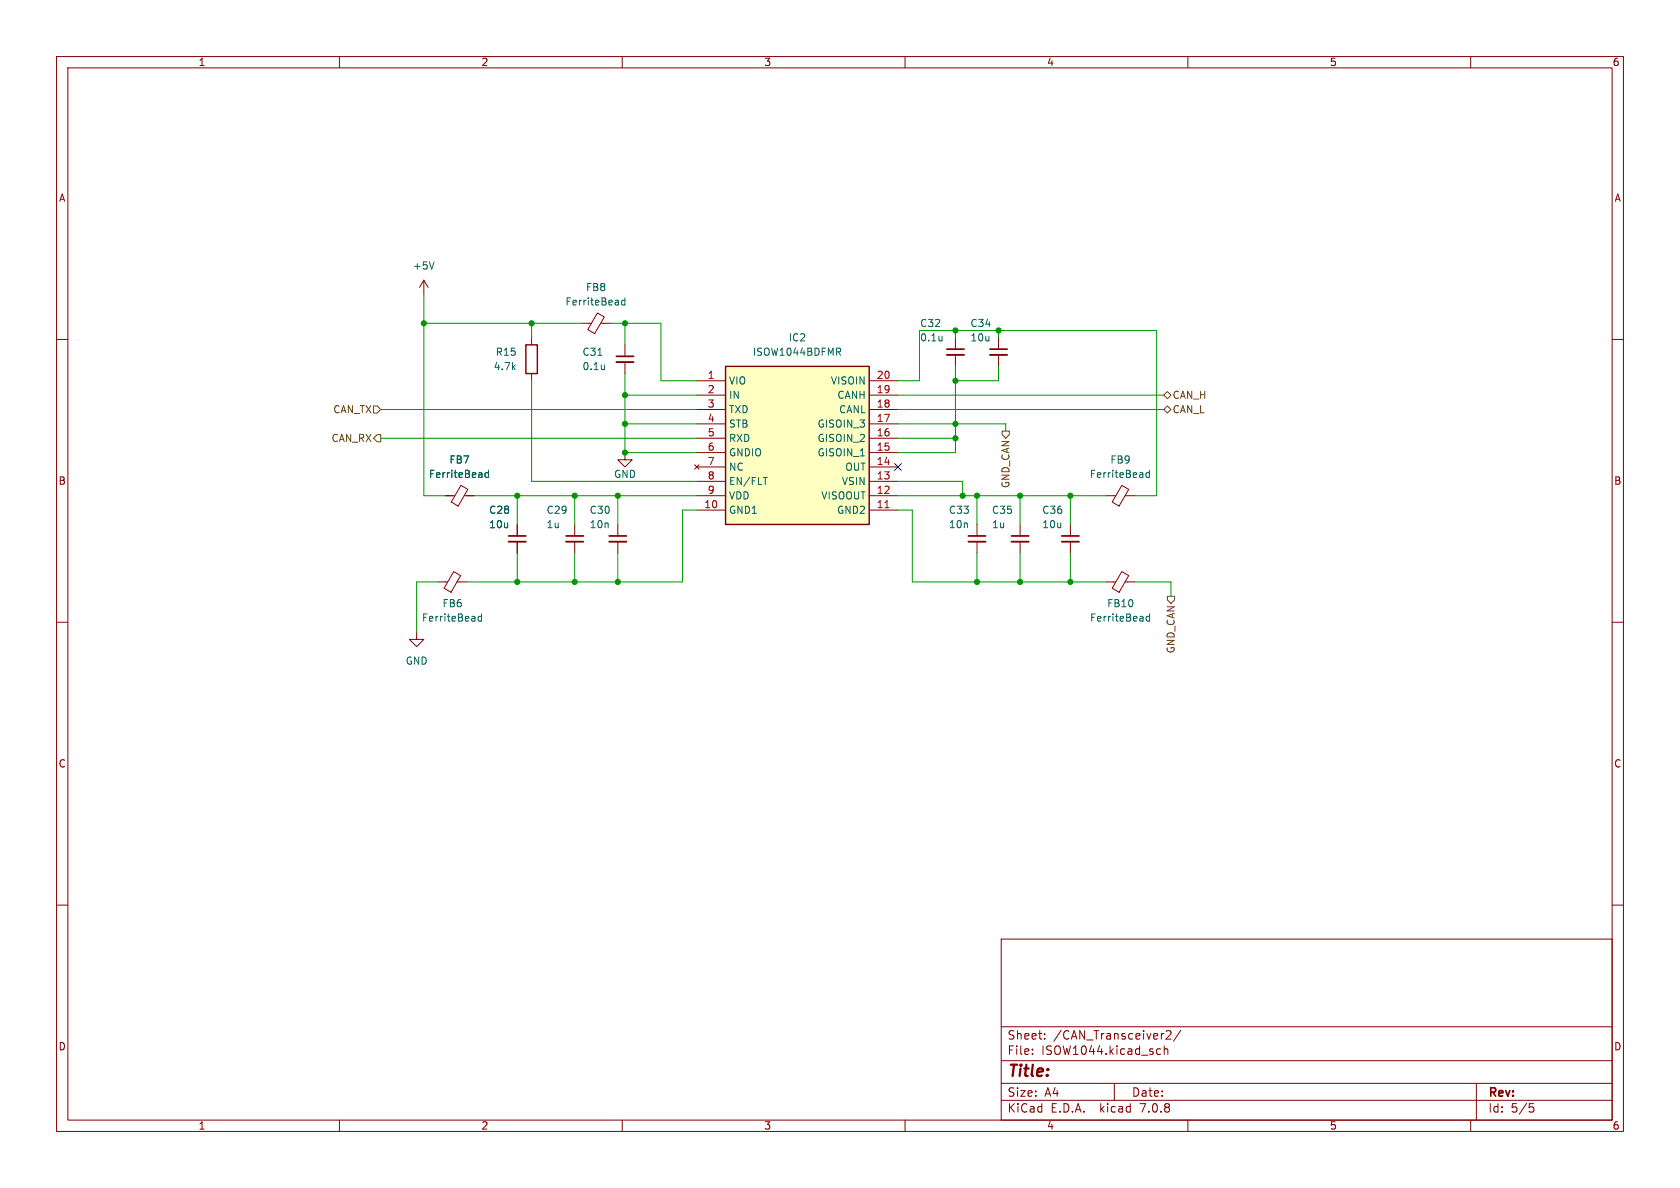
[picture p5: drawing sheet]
<svg xmlns="http://www.w3.org/2000/svg" width="297mm" height="210mm" viewBox="0 0 297 210" stroke-linecap="round" stroke-linejoin="round" font-family="sans-serif">
<g fill="none" stroke="#840000" stroke-width=".18">
<path d="M10 10h277v190h-277zM12 12h273v186h-273zM60 10v2M110 10v2M160 10v2M210 10v2M260 10v2M10 60h2M74.9 49.5l-.7 1.3M74.9 49.5v2.6M74.9 49.5l.8 1.3M94 59.7v1.3"/>
<path d="M102.9 57.2h1.6M105.6 55.3l1.2 .7-1.7 3-1.2-.7zM106.2 57.2h1.7M168.9 59.7v2M176.5 59.7v2M285 60h2M94 66v1.3M110.5 61v2M110.5 64v2M123.2 67.3h5.1M123.2 77.5h5.1M123.2 74.9h5.1"/>
<path d="M123.2 72.4h5.1M123.2 69.9h5.1M153.7 67.3h5M153.7 77.5h5M153.7 74.9h5M153.7 72.4h5M153.7 69.9h5M168.9 62.7v2.1M176.5 62.7v2.1M78.7 87.6h1.7M81.5 85.8l1.2 .7-1.7 3-1.2-.8zM82.1 87.6h1.7"/>
<path d="M91.4 92.7v2M91.4 95.8v2M101.6 92.7v2M101.6 95.8v2M109.2 92.7v2M109.2 95.8v2M110.5 80v1.3h1.3l-1.3 1.3-1.3-1.3h1.3M122.8 82.2l.8 .7M123.2 87.6h5.1M123.2 90.2h5.1M123.2 85.1h5.1M123.2 82.6h5.1"/>
<path d="M123.2 80h5.1M123.6 82.2l-.8 .7M153.7 87.6h5M153.7 90.2h5M153.7 85.1h5M153.7 82.6h5M153.7 80h5M172.7 92.7v2M172.7 95.8v2M180.3 92.7v2M180.3 95.8v2M189.2 92.7v2"/>
<path d="M189.2 95.8v2M195.6 87.6h1.6M198.3 85.8l1.2 .7-1.7 3-1.2-.8zM198.9 87.6h1.8M10 110h2M73.7 111.8v1.2h1.2l-1.2 1.3-1.3-1.3h1.3M77.5 102.9h1.6M80.2 101l1.2 .8-1.7 2.9-1.2-.7zM80.8 102.9h1.7M195.6 102.9h1.6M198.3 101l1.2 .8-1.7 2.9-1.2-.7zM198.9 102.9h1.8"/>
<path d="M285 110h2M10 160h2M285 160h2M177 166h108v32h-108zM60 198v2M110 198v2M160 198v2M177 194.5h108M177 191.5h108M177 187.5h108M177 181.5h108M182.5 186.3v.1"/>
<path d="M182.5 185.5v.1M184.7 183.6v.1M184.7 182.8v.1M197 191.5v3M204.7 185.4l.5 .1M205.2 186.3l-.5 .1M205.8 185.5l.2-.1 .4 .1 .1 .9M205.8 184.9v1.5M206.2 182.3l.5-.1 .3 .1v.3l-.9 1.1h.9M208.7 182.1l-1.2 2M210 198v2M260 198v2"/>
<path d="M261 191.5v6.5M270.4 195.1h.7M270.5 195.7h.4l.3 .3-.2 .5-.5 .1"/>
</g>
<g fill="none" stroke="#006464" stroke-width=".18">
<path d="M76.7 46.3l-.4 1.3M110.5 52.6v1.3M110.5 53.1h-.4l-.2 .2 .1 .6h.5M166.5 59.4v.9M105.7 62.8h.7M106.9 64.5v.8M106.9 65.2l-.1 .1M148.2 62.2l.4 .6M148.4 61.5l.2 .3v.3l-.2 .1M166.5 60.1v.1M86.4 83.1v1.3M86.4 83.6h-.4l-.3 .2 .2 .5h.5"/>
<path d="M134.9 84.4h.8M203.2 83.6h-.4l-.2 .2 .1 .5h.5M203.2 83.1v1.3M85.1 108.5v1.3M85.1 109h-.3l-.3 .2 .1 .5h.5M203.2 109h-.3l-.3 .2 .1 .5h.5M203.2 108.5v1.3"/>
</g>
<path d="M109 64h3M167.4 62.7h3M175 62.7h3.1M89.9 95.8h3.1M100.1 95.8h3M107.7 95.8h3M171.2 95.8h3M178.8 95.8h3.1M187.7 95.8h3.1" fill="none" stroke="#840000" stroke-width=".33"/>
<path d="M109 63h3M167.4 61.7h3M175 61.7h3.1M89.9 94.7h3.1M100.1 94.7h3M107.7 94.7h3M171.2 94.7h3M178.8 94.7h3.1M187.7 94.7h3.1" fill="none" stroke="#840000" stroke-width=".3"/>
<path d="M128.3 64.8h25.4v27.9h-25.4z" fill="#ffffc2" stroke="#ffffc2" stroke-width=".18"/>
<path d="M93 61h2v5h-2zM128.3 64.8h25.4v27.9h-25.4z" fill="none" stroke="#840000" stroke-width=".25"/>
<path d="M156.5 89.8h.7" fill="none" stroke="#a90000" stroke-width=".18"/>
<path d="M66 71.8h.7l.6 .6-.6 .6h-.7zM66.7 76.8h.6v1.3h-.6l-.7-.6zM177.2 76.2h1.2v.6l-.6 .7-.6-.7zM205.7 69.9l.7-.7 .6 .7-.6 .6zM206.4 71.8l.6 .6-.6 .6-.7-.6zM206.4 105.4h1.2v.6l-.6 .7-.6-.7z" fill="none" stroke="#725600" stroke-width=".18"/>
<g fill="none" stroke="#009600" stroke-width=".18">
<path d="M74.9 52.1v35.5h3.8M74.9 57.2h28M94 57.2v2.5M107.9 57.2h8.9v10.1h6.4M110.5 57.2v3.8M168.9 58.4v1.3M176.5 58.4v1.3M67.3 77.5h55.9M67.3 72.4h55.9M94 67.3v17.8h29.2M110.5 66v14h12.7M110.5 74.9h12.7"/>
<path d="M110.5 69.9h12.7M158.7 67.3h3.9v-8.9h41.9v29.2h-3.8M158.7 77.5h10.2M158.7 72.4h47M158.7 74.9h19.1v1.3M158.7 69.9h47M168.9 64.8v15.2h-10.2M176.5 64.8v2.5h-7.6M83.8 87.6h39.4M91.4 87.6v5.1M91.4 97.8v5.1M101.6 87.6v5.1"/>
<path d="M101.6 97.8v5.1M109.2 87.6v5.1M109.2 97.8v5.1M123.2 90.2h-2.6v12.7h-38.1M158.7 90.2h2.6v12.7h34.3M158.7 87.6h36.9M158.7 85.1h11.5v2.5M172.7 87.6v5.1M172.7 97.8v5.1M180.3 87.6v5.1M180.3 97.8v5.1M189.2 87.6v5.1"/>
<path d="M189.2 97.8v5.1M77.5 102.9h-3.8v8.9M200.7 102.9h6.3v2.5"/>
</g>
<path d="M158.1 81.9l1.3 1.3M159.4 81.9l-1.3 1.3" fill="none" stroke="#000084" stroke-width=".18"/>
<g fill="#009600" stroke="#009600" stroke-width=".18">
<circle cx="101.6" cy="102.9" r=".46"/>
<circle cx="91.4" cy="102.9" r=".46"/>
<circle cx="110.5" cy="80" r=".46"/>
<circle cx="109.2" cy="102.9" r=".46"/>
<circle cx="170.2" cy="87.6" r=".46"/>
<circle cx="172.7" cy="102.9" r=".46"/>
<circle cx="168.9" cy="74.9" r=".46"/>
<circle cx="168.9" cy="77.5" r=".46"/>
<circle cx="168.9" cy="67.3" r=".46"/>
<circle cx="180.3" cy="87.6" r=".46"/>
<circle cx="180.3" cy="102.9" r=".46"/>
<circle cx="189.2" cy="87.6" r=".46"/>
<circle cx="168.9" cy="58.4" r=".46"/>
<circle cx="176.5" cy="58.4" r=".46"/>
<circle cx="172.7" cy="87.6" r=".46"/>
<circle cx="189.2" cy="102.9" r=".46"/>
<circle cx="74.9" cy="57.2" r=".46"/>
<circle cx="91.4" cy="87.6" r=".46"/>
<circle cx="109.2" cy="87.6" r=".46"/>
<circle cx="101.6" cy="87.6" r=".46"/>
<circle cx="110.5" cy="57.2" r=".46"/>
<circle cx="94" cy="57.2" r=".46"/>
<circle cx="110.5" cy="74.9" r=".46"/>
<circle cx="110.5" cy="69.9" r=".46"/>
</g>
<text font-size="2.8" fill="#840000" x="178" y="190.9">Title:</text>
<g font-size="2.1" fill="#840000">
<text x="178" y="184">Sheet:</text>
<text x="186.2" y="184">/CAN_Transceiver2/</text>
<text x="178" y="186.7">File:</text>
<text x="184.1" y="186.7">ISOW1044.kicad_sch</text>
<text x="178" y="196.9">KiCad</text>
<text x="178" y="194.1">Size:</text>
<text x="184.7" y="194.1">A4</text>
<text x="185.7" y="196.9">E.D.A.</text>
<text x="194.6" y="196.9">kicad</text>
<text x="200" y="194.1">Date:</text>
<text x="201.8" y="196.9">7.0.8</text>
<text x="263" y="194.3">Rev:</text>
<text x="263" y="196.9">Id:</text>
<text x="267.1" y="196.9">5/5</text>
</g>
<g font-size="1.8" fill="#840000">
<text x="35" y="11.9">1</text>
<text x="85" y="11.9">2</text>
<text x="135" y="11.9">3</text>
<text x="185" y="11.9">4</text>
<text x="235" y="11.9">5</text>
<text x="285" y="11.9">6</text>
<text x="10.3" y="35.9">A</text>
<text x="285.3" y="35.9">A</text>
<text x="10.3" y="85.9">B</text>
<text x="285.3" y="85.9">B</text>
<text x="10.3" y="135.9">C</text>
<text x="285.3" y="135.9">C</text>
<text x="10.3" y="185.9">D</text>
<text x="285.3" y="185.9">D</text>
<text x="35" y="199.9">1</text>
<text x="85" y="199.9">2</text>
<text x="135" y="199.9">3</text>
<text x="185" y="199.9">4</text>
<text x="235" y="199.9">5</text>
<text x="285" y="199.9">6</text>
</g>
<g font-size="1.8" fill="#006464">
<text x="72.9" y="47.9">+5V</text>
<text x="103.5" y="51.7">FB8</text>
<text x="99.9" y="54.2">FerriteBead</text>
<text x="162.6" y="58">C32</text>
<text x="171.5" y="58">C34</text>
<text x="87.2" y="65.6">4.7k</text>
<text x="87.5" y="63.1">R15</text>
<text x="102.9" y="63.1">C31</text>
<text x="102.9" y="65.6">0.1u</text>
<text x="133" y="63.1">ISOW1044BDFMR</text>
<text x="139.3" y="60.6">IC2</text>
<text x="162.6" y="60.6">0.1u</text>
<text x="171.5" y="60.6">10u</text>
<text x="128.8" y="68.2">VIO</text>
<text x="128.8" y="70.7">IN</text>
<text x="146.8" y="68.2">VISOIN</text>
<text x="147.9" y="70.7">CANH</text>
<text x="128.8" y="73.3">TXD</text>
<text x="128.8" y="75.8">STB</text>
<text x="144.4" y="75.8">GISOIN_3</text>
<text x="148.2" y="73.3">CANL</text>
<text x="79.4" y="82.1">FB7</text>
<text x="128.8" y="78.3">RXD</text>
<text x="128.8" y="80.9">GNDIO</text>
<text x="128.8" y="83.4">NC</text>
<text x="144.4" y="80.9">GISOIN_1</text>
<text x="144.4" y="78.3">GISOIN_2</text>
<text x="149.3" y="83.4">OUT</text>
<text x="196.2" y="82.1">FB9</text>
<text x="75.7" y="84.7">FerriteBead</text>
<text x="108.5" y="84.7">GND</text>
<text x="128.8" y="86">EN/FLT</text>
<text x="128.8" y="88.5">VDD</text>
<text x="145.1" y="88.5">VISOOUT</text>
<text x="148.7" y="86">VSIN</text>
<text x="192.6" y="84.7">FerriteBead</text>
<text x="86.4" y="91">C28</text>
<text x="86.4" y="93.6">10u</text>
<text x="96.5" y="93.6">1u</text>
<text x="96.5" y="91">C29</text>
<text x="104.1" y="91">C30</text>
<text x="104.1" y="93.6">10n</text>
<text x="128.8" y="91">GND1</text>
<text x="147.9" y="91">GND2</text>
<text x="167.6" y="91">C33</text>
<text x="167.6" y="93.6">10n</text>
<text x="175.3" y="93.6">1u</text>
<text x="175.3" y="91">C35</text>
<text x="184.2" y="91">C36</text>
<text x="184.2" y="93.6">10u</text>
<text x="78.1" y="107.5">FB6</text>
<text x="195.6" y="107.5">FB10</text>
<text x="74.5" y="110.1">FerriteBead</text>
<text x="192.6" y="110.1">FerriteBead</text>
<text x="71.6" y="117.7">GND</text>
</g>
<g font-size="1.8" fill="#a90000">
<text x="125" y="67.1">1</text>
<text x="125" y="69.6">2</text>
<text x="154.9" y="69.6">19</text>
<text x="154.9" y="67.1">20</text>
<text x="125" y="72.1">3</text>
<text x="125" y="74.7">4</text>
<text x="125" y="77.2">5</text>
<text x="154.9" y="77.2">16</text>
<text x="154.9" y="74.7">17</text>
<text x="154.9" y="72.1">18</text>
<text x="125" y="79.8">6</text>
<text x="125" y="82.3">7</text>
<text x="154.9" y="82.3">14</text>
<text x="154.9" y="79.8">15</text>
<text x="124.4" y="89.9">10</text>
<text x="125" y="84.8">8</text>
<text x="125" y="87.4">9</text>
<text x="154.9" y="89.9">11</text>
<text x="154.9" y="87.4">12</text>
<text x="154.9" y="84.8">13</text>
</g>
<g font-size="1.8" fill="#725600">
<text x="207.2" y="70.7">CAN_H</text>
<text x="58.8" y="73.3">CAN_TX</text>
<text x="207.2" y="73.3">CAN_L</text>
<text x="58.5" y="78.3">CAN_RX</text>
<text x="178.7" y="86.4" transform="rotate(-90 178.7 86.4)">GND_CAN</text>
<text x="207.9" y="115.6" transform="rotate(-90 207.9 115.6)">GND_CAN</text>
</g>
</svg>
